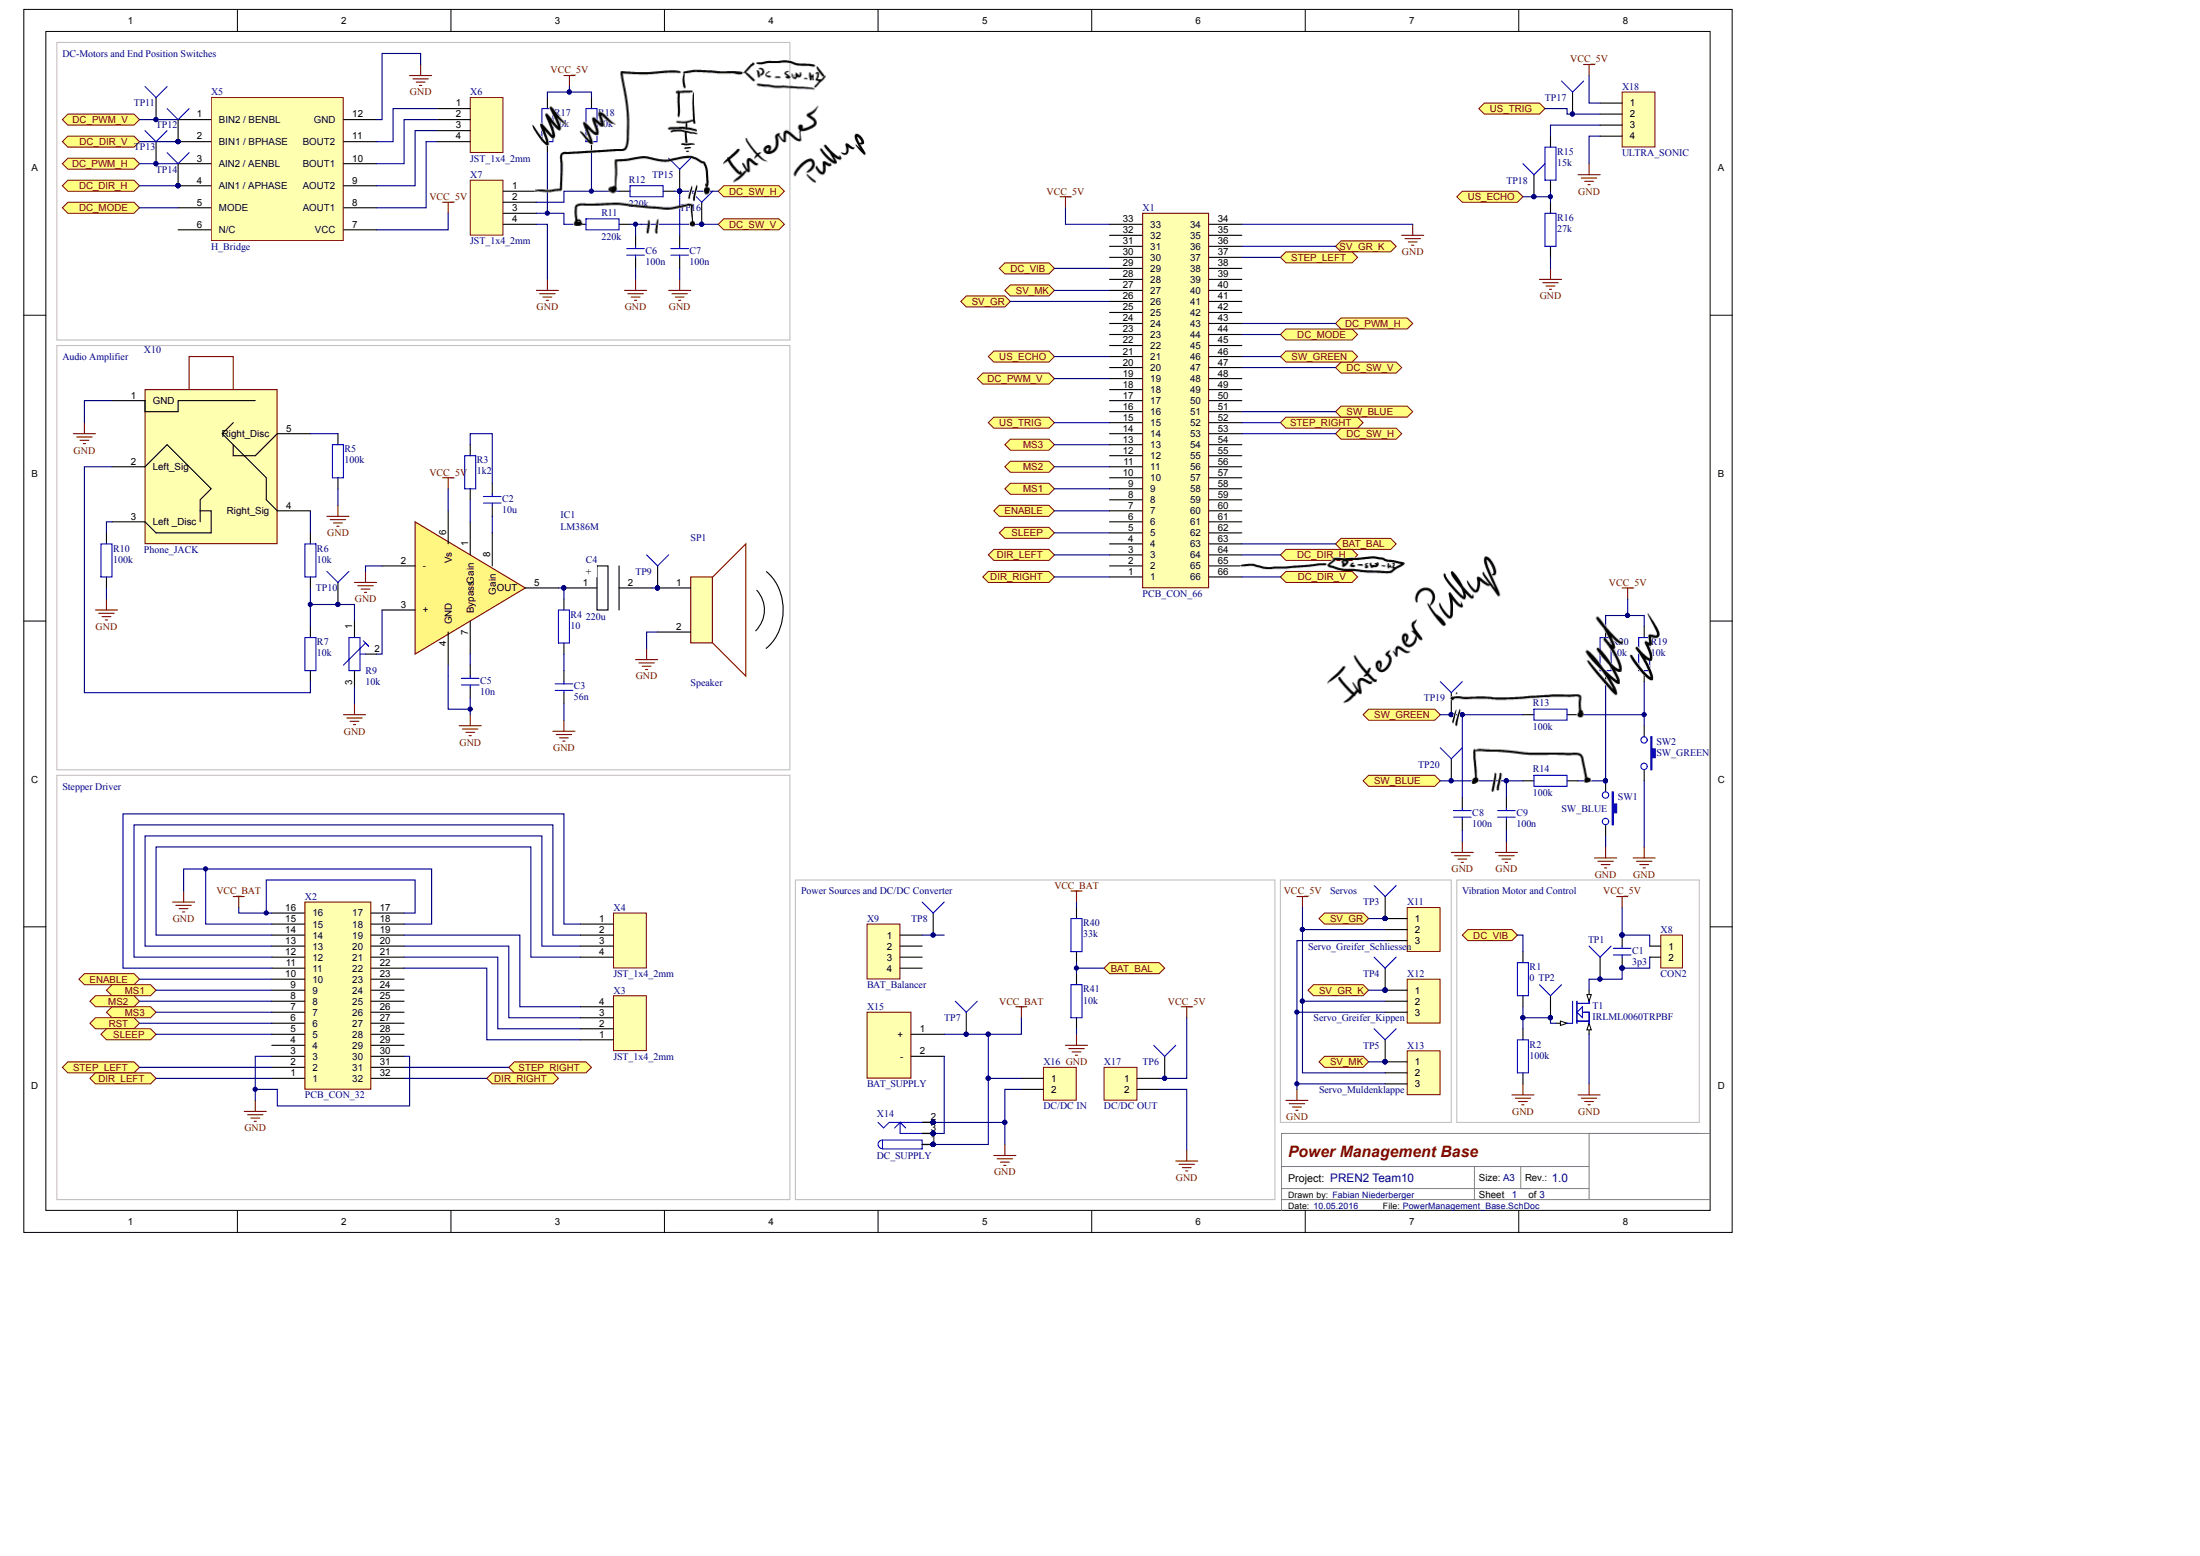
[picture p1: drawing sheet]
# Altium schematic sheet PowerManagement_Base.SchDoc: Power Management Base
size A3; DrawnBy: Fabian Niederberger; Engineer: Fabian Niederberger; Organization: HSLU T&A; Address1: Abteilung Elektrotechnik; Address2: Technikumsstrasse 21; Address3: CH-6048 Horw; DocumentNumber: 1; Revision: 1.0; SheetNumber: 1; SheetTotal: 3; Projektname: PREN2 Team10; pcbDesigner: Fabian Niederberger

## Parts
C1  3p3  [0805]
C2  10u  [0805]
C3  56n  [0805]
C4  220u  [Elko]
C5  10n  [0805]
C6  100n  [0805]
C7  100n  [0805]
C8  100n  [0805]
C9  100n  [0805]
IC1  LM386M  [SO-8]
R1  0  [0805]
R2  100k  [0805]
R3  1k2  [0805]
R4  10  [0805]
R5  100k  [0805]
R6  10k  [0805]
R7  10k  [0805]
R9  10k  [POT2]
R10  100k  [0805]
R11  220k  [0805]
R12  220k  [0805]
R13  100k  [0805]
R14  100k  [0805]
R15  15k  [0805]
R16  27k  [0805]
R17  10k  [0805]
R18  10k  [0805]
R19  10k  [0805]
R20  10k  [0805]
R40  33k  [0805]
R41  10k  [0805]
SP1  Speaker  [Speaker]
SW1  SW_BLUE  [TASTER]
SW2  SW_GREEN  [TASTER]
T1  IRLML0060TRPBF  [SOT-23]
TP1  (no value)  [PIN1]
TP2  (no value)  [PIN1]
TP3  (no value)  [PIN1]
TP4  (no value)  [PIN1]
TP5  (no value)  [PIN1]
TP6  (no value)  [PIN1]
TP7  (no value)  [PIN1]
TP8  (no value)  [PIN1]
TP9  (no value)  [PIN1]
TP10  (no value)  [PIN1]
TP11  (no value)  [PIN1]
TP12  (no value)  [PIN1]
TP13  (no value)  [PIN1]
TP14  (no value)  [PIN1]
TP15  (no value)  [PIN1]
TP16  (no value)  [PIN1]
TP17  (no value)  [PIN1]
TP18  (no value)  [PIN1]
TP19  (no value)  [PIN1]
TP20  (no value)  [PIN1]
X1  PCB_CON_66  [PCB_CON_66_JACK]
X2  PCB_CON_32  [PCB_CON_32_JACK]
X3  JST_1x4_2mm  [JST_1x4_2mm_horizontal]
X4  JST_1x4_2mm  [JST_1x4_2mm_horizontal]
X5  H_Bridge  [H_Bridge]
X6  JST_1x4_2mm  [JST_1x4_2mm_horizontal]
X7  JST_1x4_2mm  [JST_1x4_2mm_horizontal]
X8  CON2  [HDR1X2]
X9  BAT_Balancer  [HDR1X4]
X10  Phone_JACK  [Audio_CON 3.5mm]
X11  Servo_Greifer_Schliessen  [HDR1X3]
X12  Servo_Greifer_Kippen  [HDR1X3]
X13  Servo_Muldenklappe  [HDR1X3]
X14  DC_SUPPLY  [KLD-0202]
X15  BAT_SUPPLY  [XT60_CON]
X16  DC/DC IN  [HDR1X2H]
X17  DC/DC OUT  [HDR1X2H]
X18  ULTRA_SONIC  [HDR1X4]

## Blocks framed on the sheet
DC-Motors and End Position Switches: C6 C7 R11 R12 R17 R18 TP11-TP16 X5-X7
Audio Amplifier: C2-C5 IC1 R3-R7 R9 R10 SP1 TP9 TP10 X10
Stepper Driver: X2-X4
Power Sources and DC/DC Converter: R40 R41 TP6-TP8 X9 X14-X17
Servos: TP3-TP5 X11-X13
Vibration Motor and Control: C1 R1 R2 T1 TP1 TP2 X8

## Ports
BAT_BAL, DC_DIR_H, DC_DIR_V, DC_MODE, DC_PWM_H, DC_PWM_V, DC_SW_H, DC_SW_V, DC_VIB, DIR_LEFT, DIR_RIGHT, ENABLE, MS1, MS2, MS3, RST, SLEEP, STEP_LEFT, STEP_RIGHT, SV_GR, SV_GR_K, SV_MK, SW_BLUE, SW_GREEN, US_ECHO, US_TRIG

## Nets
GND: C3.2 C5.2 C6.2 C7.2 C8.2 C9.2 IC1.2(-) IC1.4(GND) R2.1 R5.1 R9.3 R10.1 R16.1 R41.1 SP1.2 SW1.2 SW2.2 T1.SOURCE X1.34 X2.3 X2.15 X2.18 X2.30 X5.12(GND) X7.4 X10.1(GND) X11.3 X12.3 X13.3 X14.2 X14.2A X14.2B X16.2 X17.2 X18.4
VCC_5V: C1.2 IC1.6(Vs) R17.2 R18.2 R19.1 R20.2 TP6.1 X1.33 X5.7(VCC) X8.1 X11.2 X12.2 X13.2 X17.1 X18.1
VCC_BAT: R40.2 TP7.1 X2.16 X2.17 X14.1 X14.1A X14.1B X15.1(+) X16.1
BAT_BAL: R40.1 R41.2 X1.63 ; port BAT_BAL
DC_DIR_H: TP14.1 X1.64 X5.4(AIN1_/_APHASE) ; port DC_DIR_H
DC_DIR_V: TP12.1 X1.66 X5.2(BIN1_/_BPHASE) ; port DC_DIR_V
DC_MODE: X1.44 X5.5(MODE) ; port DC_MODE
DC_PWM_H: TP13.1 X1.43 X5.3(AIN2_/_AENBL) ; port DC_PWM_H
DC_PWM_V: TP11.1 X1.19 X5.1(BIN2_/_BENBL) ; port DC_PWM_V
DC_SW_H: C7.1 R12.2 TP15.1 X1.53 ; port DC_SW_H
DC_SW_V: C6.1 R11.2 TP16.1 X1.47 ; port DC_SW_V
DC_VIB: R1.2 X1.29 ; port DC_VIB
DIR_LEFT: X1.3 X2.1 ; port DIR_LEFT
DIR_RIGHT: X1.1 X2.32 ; port DIR_RIGHT
ENABLE: X1.7 X2.10 ; port ENABLE
MS1: X1.9 X2.9 ; port MS1
MS2: X1.11 X2.8 ; port MS2
MS3: X1.13 X2.7 ; port MS3
RST: X2.6 ; port RST
SLEEP: X1.5 X2.5 ; port SLEEP
STEP_LEFT: X1.37 X2.2 ; port STEP_LEFT
STEP_RIGHT: X1.52 X2.31 ; port STEP_RIGHT
SV_GR: TP3.1 X1.26 X11.1 ; port SV_GR
SV_GR_K: TP4.1 X1.36 X12.1 ; port SV_GR_K
SV_MK: TP5.1 X1.27 X13.1 ; port SV_MK
SW_BLUE: C9.1 R14.1 TP20.1 X1.51 ; port SW_BLUE
SW_GREEN: C8.1 R13.1 TP19.1 X1.46 ; port SW_GREEN
US_ECHO: R15.1 R16.2 TP18.1 X1.21 ; port US_ECHO
US_TRIG: TP17.1 X1.15 X18.2 ; port US_TRIG
NetC1_1: C1.1 T1.DRAIN TP1.1 X8.2
NetC2_1: C2.1 R3.2
NetC2_2: C2.2 IC1.8(Gain)
NetC3_1: C3.1 R4.1
NetC4_1: C4.1 IC1.5(OUT) R4.2
NetC4_2: C4.2 SP1.1 TP9.1
NetC5_1: C5.1 IC1.7(Bypass)
NetIC1_1: IC1.1(Gain) R3.1
NetIC1_3: IC1.3(+) R9.2
NetR1_1: R1.1 R2.2 T1.GATE TP2.1
NetR5_2: R5.2 X10.5(Right_Disc)
NetR6_1: R6.1 X10.4(Right_Sig)
NetR6_2: R6.2 R7.1 R9.1 TP10.1
NetR7_2: R7.2 X10.2(Left_Sig)
NetR10_2: R10.2 X10.3(Left__Disc)
NetR11_1: R11.1 R17.1 X7.3
NetR12_1: R12.1 R18.1 X7.2
NetR13_2: R13.2 R19.2 SW2.1
NetR14_2: R14.2 R20.1 SW1.1
NetR15_2: R15.2 X18.3
NetTP8_1: TP8.1 X9.1
NetX2_11: X2.11 X4.1
NetX2_12: X2.12 X4.2
NetX2_13: X2.13 X4.3
NetX2_14: X2.14 X4.4
NetX2_19: X2.19 X3.4
NetX2_20: X2.20 X3.3
NetX2_21: X2.21 X3.2
NetX2_22: X2.22 X3.1
NetX5_8: X5.8(AOUT1) X6.4
NetX5_9: X5.9(AOUT2) X6.3
NetX5_10: X5.10(BOUT1) X6.2
NetX5_11: X5.11(BOUT2) X6.1
NetX14_3: X14.3 X14.3A X14.3B X15.2(-)

Not connected (* = marked no-connect by the designer): X1 2 4 6 8 10 12 14 16 17 18 20 22 23 24 25 28 30 31 32 35 38 39 40 41 42 45 48 49 50 54 55 56 57 58 59 60 61 62 65; X2 4 23 24 25 26 27 28 29; X5 6(N/C); X7 1; X9 2 3 4
